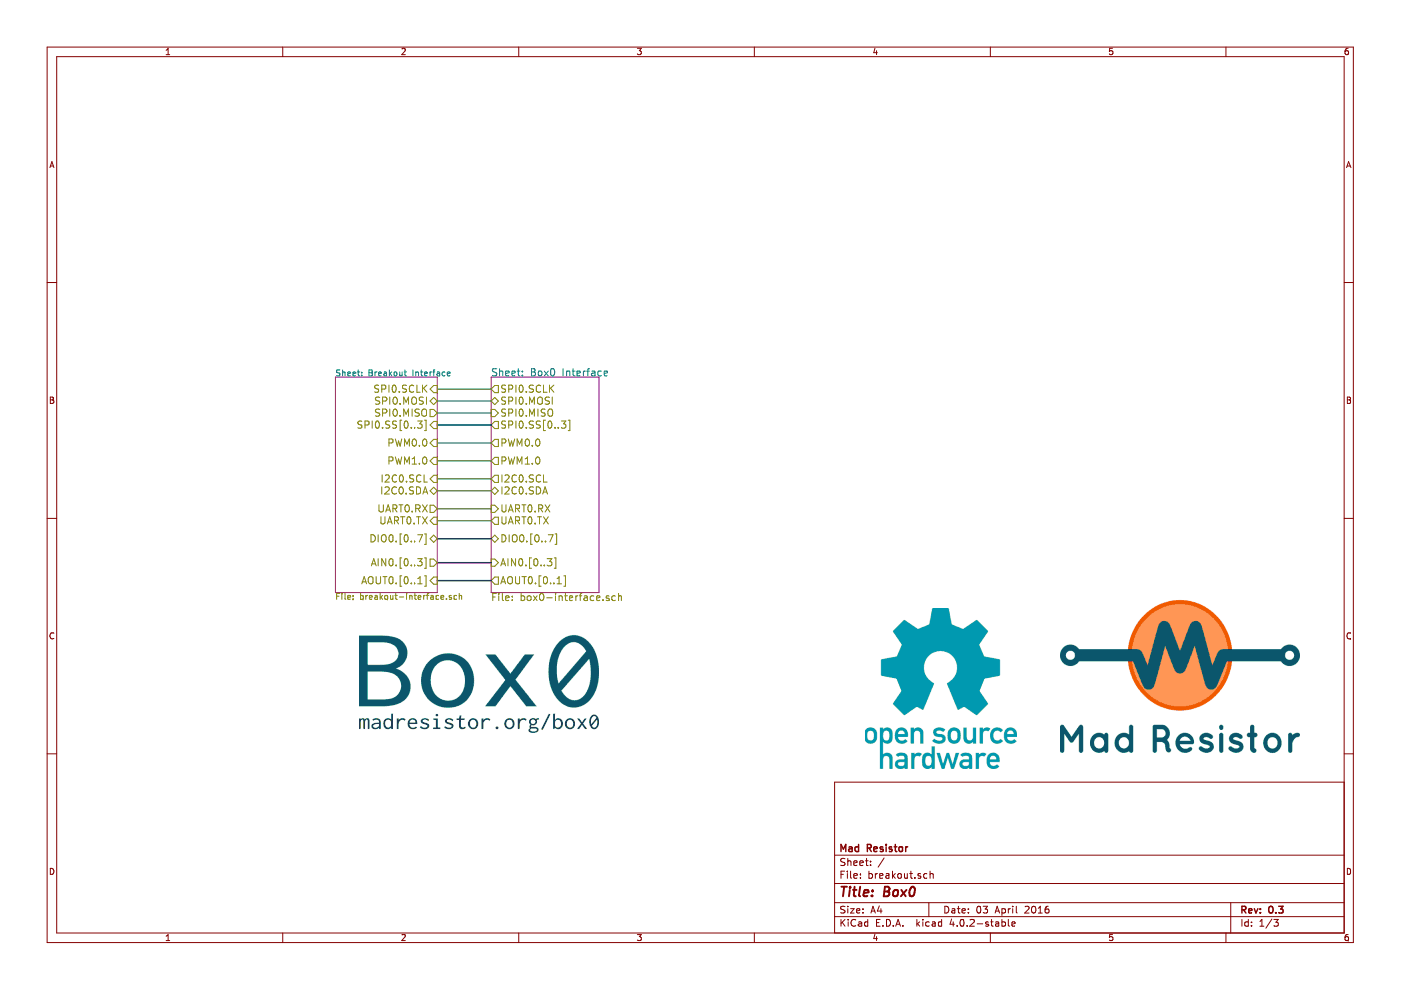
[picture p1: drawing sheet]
EESchema Schematic File Version 2
LIBS:conn
LIBS:breakout-cache
EELAYER 25 0
EELAYER END
$Descr A4 11693 8268
encoding utf-8
Sheet 1 3
Title "Box0"
Date "03 April 2016"
Rev "0.3"
Comp "Mad Resistor"
Comment1 ""
Comment2 ""
Comment3 ""
Comment4 ""
$EndDescr
$Sheet
S 4100 3150 900  1800
U 55FF1F24
F0 "Box0 Interface" 60
F1 "box0-interface.sch" 60
F2 "SPI0.SS[0..3]" O L 4100 3550 60 
F3 "SPI0.MISO" I L 4100 3450 60 
F4 "SPI0.MOSI" B L 4100 3350 60 
F5 "SPI0.SCLK" O L 4100 3250 60 
F6 "PWM0.0" O L 4100 3700 60 
F7 "PWM1.0" O L 4100 3850 60 
F8 "I2C0.SDA" B L 4100 4100 60 
F9 "I2C0.SCL" O L 4100 4000 60 
F10 "DIO0.[0..7]" B L 4100 4500 60 
F11 "UART0.RX" I L 4100 4250 60 
F12 "UART0.TX" O L 4100 4350 60 
F13 "AIN0.[0..3]" I L 4100 4700 60 
F14 "AOUT0.[0..1]" O L 4100 4850 60 
$EndSheet
Wire Wire Line
	4100 4350 3650 4350
Wire Wire Line
	3650 4250 4100 4250
Wire Wire Line
	3650 4100 4100 4100
Wire Wire Line
	4100 4000 3650 4000
Wire Wire Line
	3650 3850 4100 3850
Wire Wire Line
	4100 3700 3650 3700
Wire Wire Line
	4100 3450 3650 3450
Wire Wire Line
	3650 3350 4100 3350
Wire Wire Line
	4100 3250 3650 3250
Wire Bus Line
	3650 4500 4100 4500
Wire Bus Line
	3650 3550 4100 3550
Wire Bus Line
	3650 4700 4100 4700
Wire Bus Line
	3650 4850 4100 4850
$Sheet
S 2800 3150 850  1800
U 553D8355
F0 "Breakout Interface" 50
F1 "breakout-interface.sch" 50
F2 "AIN0.[0..3]" O R 3650 4700 60 
F3 "AOUT0.[0..1]" I R 3650 4850 60 
F4 "UART0.TX" I R 3650 4350 60 
F5 "UART0.RX" O R 3650 4250 60 
F6 "DIO0.[0..7]" B R 3650 4500 60 
F7 "SPI0.MISO" O R 3650 3450 60 
F8 "SPI0.MOSI" B R 3650 3350 60 
F9 "PWM0.0" I R 3650 3700 60 
F10 "SPI0.SS[0..3]" I R 3650 3550 60 
F11 "SPI0.SCLK" I R 3650 3250 60 
F12 "PWM1.0" I R 3650 3850 60 
F13 "I2C0.SDA" B R 3650 4100 60 
F14 "I2C0.SCL" I R 3650 4000 60 
$EndSheet
$EndSCHEMATC
